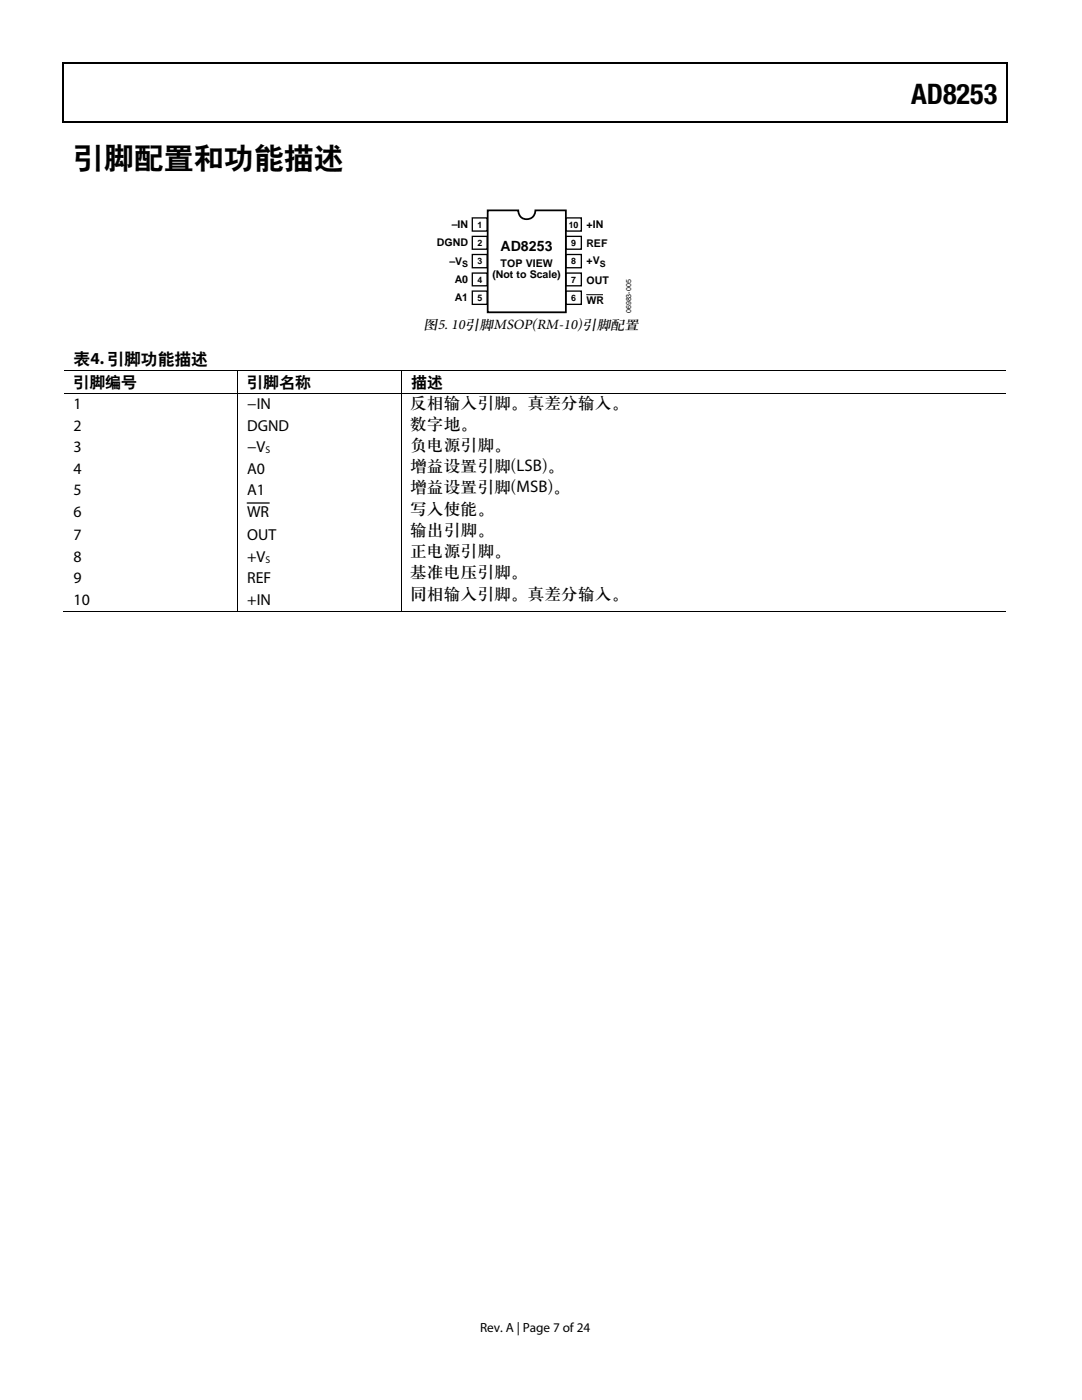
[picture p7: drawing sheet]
<svg xmlns="http://www.w3.org/2000/svg" width="216mm" height="279mm" viewBox="0 0 216 279" stroke-linecap="round" stroke-linejoin="round" font-family="sans-serif">
<path d="M12.5 12.5h.3v1h-.3zM200.7 12.5h.3v1h-.3zM200.7 12.5h.3v.2h-.3zM77.9 24.2h.3v.2h-.3zM200.7 24.2h.3v.2h-.3z" fill="#000"/>
<path d="M12.5 12.6h188.2M12.7 13.5v10.9M200.9 13.5v10.9M12.5 24.3h188.2M49.3 100.4h4.4" fill="none" stroke="#000" stroke-width=".25"/>
<path d="M117 58.8h3.3M12.8 74h188M12.8 78.5h188M47.4 74.1v4.3M47.4 78.6v43.5M80.2 74.1v4.3M80.2 78.6v43.5M12.5 122h34.8M47.5 122h32.6M80.2 122h120.6" fill="none" stroke="#000" stroke-width=".2"/>
<path d="M94.2 43.5h3v2.6h-3zM94.2 47.2h3v2.5h-3zM94.2 50.8h3v2.6h-3zM94.2 54.5h3v2.5h-3zM94.2 58.1h3v2.6h-3zM112.9 43.5h3.1v2.6h-3.1zM112.9 47.2h3.1v2.5h-3.1zM112.9 50.8h3.1v2.6h-3.1zM112.9 54.5h3.1v2.5h-3.1zM112.9 58.1h3.1v2.6h-3.1z" fill="none" stroke="#000" stroke-width=".26"/>
<path d="M97.3 42h6.1a1.71 1.71 0 0 0 1.7 1.7 1.71 1.71 0 0 0 1.7-1.7h6.1v20.3h-15.6z" fill="none" stroke="#000" stroke-width=".35"/>
<text font-size="6" x="14.7" y="33.4">引脚配置和功能描述</text>
<text font-size="5.6" fill="#040000" x="181.8" y="20.7">AD8253</text>
<g font-size="3.4" fill="#070001">
<text x="81.8" y="81.4">反相输入引脚。真差分输入。</text>
<text x="81.8" y="85.6">数字地。</text>
<text x="81.8" y="89.8">负电源引脚。</text>
<text x="81.8" y="94.1">增益设置引脚(LSB)。</text>
<text x="81.8" y="98.3">增益设置引脚(MSB)。</text>
<text x="81.8" y="102.5">写入使能。</text>
<text x="81.8" y="106.7">输出引脚。</text>
<text x="81.8" y="111">正电源引脚。</text>
<text x="81.8" y="115.2">基准电压引脚。</text>
<text x="81.8" y="119.4">同相输入引脚。真差分输入。</text>
</g>
<text font-size="3.3" x="14.7" y="72.7">表4. 引脚功能描述</text>
<g font-size="3.2">
<text x="14.7" y="77.2">引脚编号</text>
<text x="49.3" y="77.2">引脚名称</text>
<text x="82.1" y="77.2">描述</text>
<text x="14.7" y="81.7">1</text>
<text x="49.3" y="81.7">−IN</text>
<text x="14.7" y="86">2</text>
<text x="49.3" y="86">DGND</text>
<text x="14.7" y="90.3">3</text>
<text x="14.7" y="94.6">4</text>
<text x="49.3" y="90.3">−V</text>
<text x="49.3" y="94.6">A0</text>
<text x="14.7" y="98.9">5</text>
<text x="49.3" y="98.9">A1</text>
<text x="14.7" y="103.2">6</text>
<text x="14.7" y="107.8">7</text>
<text x="49.3" y="103.2">WR</text>
<text x="49.3" y="107.8">OUT</text>
<text x="14.7" y="112.1">8</text>
<text x="49.3" y="112.1">+V</text>
<text x="14.7" y="116.4">9</text>
<text x="49.3" y="116.4">REF</text>
<text x="14.7" y="120.7">10</text>
<text x="49.3" y="120.7">+IN</text>
</g>
<text font-size="2.9" x="84.5" y="65.6">图5. 10引脚MSOP(RM-10)引脚配置</text>
<text font-size="2.8" x="99.9" y="50.1">AD8253</text>
<text font-size="2.6" x="95.8" y="265.8">Rev. A | Page 7 of 24</text>
<g font-size="2.1">
<text x="90.1" y="45.5">–IN</text>
<text x="117" y="45.6">+IN</text>
<text x="87.2" y="49.1">DGND</text>
<text x="89.7" y="52.8">–V</text>
<text x="99.9" y="53.4">TOP VIEW</text>
<text x="117" y="49.3">REF</text>
<text x="117" y="52.8">+V</text>
<text x="90.7" y="56.5">A0</text>
<text x="98.2" y="55.5">(Not to Scale)</text>
<text x="117" y="56.8">OUT</text>
<text x="90.7" y="60.1">A1</text>
<text x="117" y="60.7">WR</text>
</g>
<g font-size="1.9">
<text x="53" y="90.5">S</text>
<text x="53" y="112.3">S</text>
</g>
<g font-size="1.8">
<text x="95.3" y="45.5">1</text>
<text x="113.5" y="45.5">10</text>
<text x="92.3" y="53.3">S</text>
<text x="95.3" y="49.1">2</text>
<text x="95.3" y="52.8">3</text>
<text x="114" y="49.1">9</text>
<text x="114" y="52.8">8</text>
<text x="119.7" y="53.3">S</text>
<text x="95.3" y="56.4">4</text>
<text x="114" y="56.4">7</text>
<text x="95.3" y="60.1">5</text>
<text x="114" y="60.1">6</text>
</g>
<text font-size="1.4" x="126" y="62.5" transform="rotate(-90 126 62.5)">06983-005</text>
</svg>
